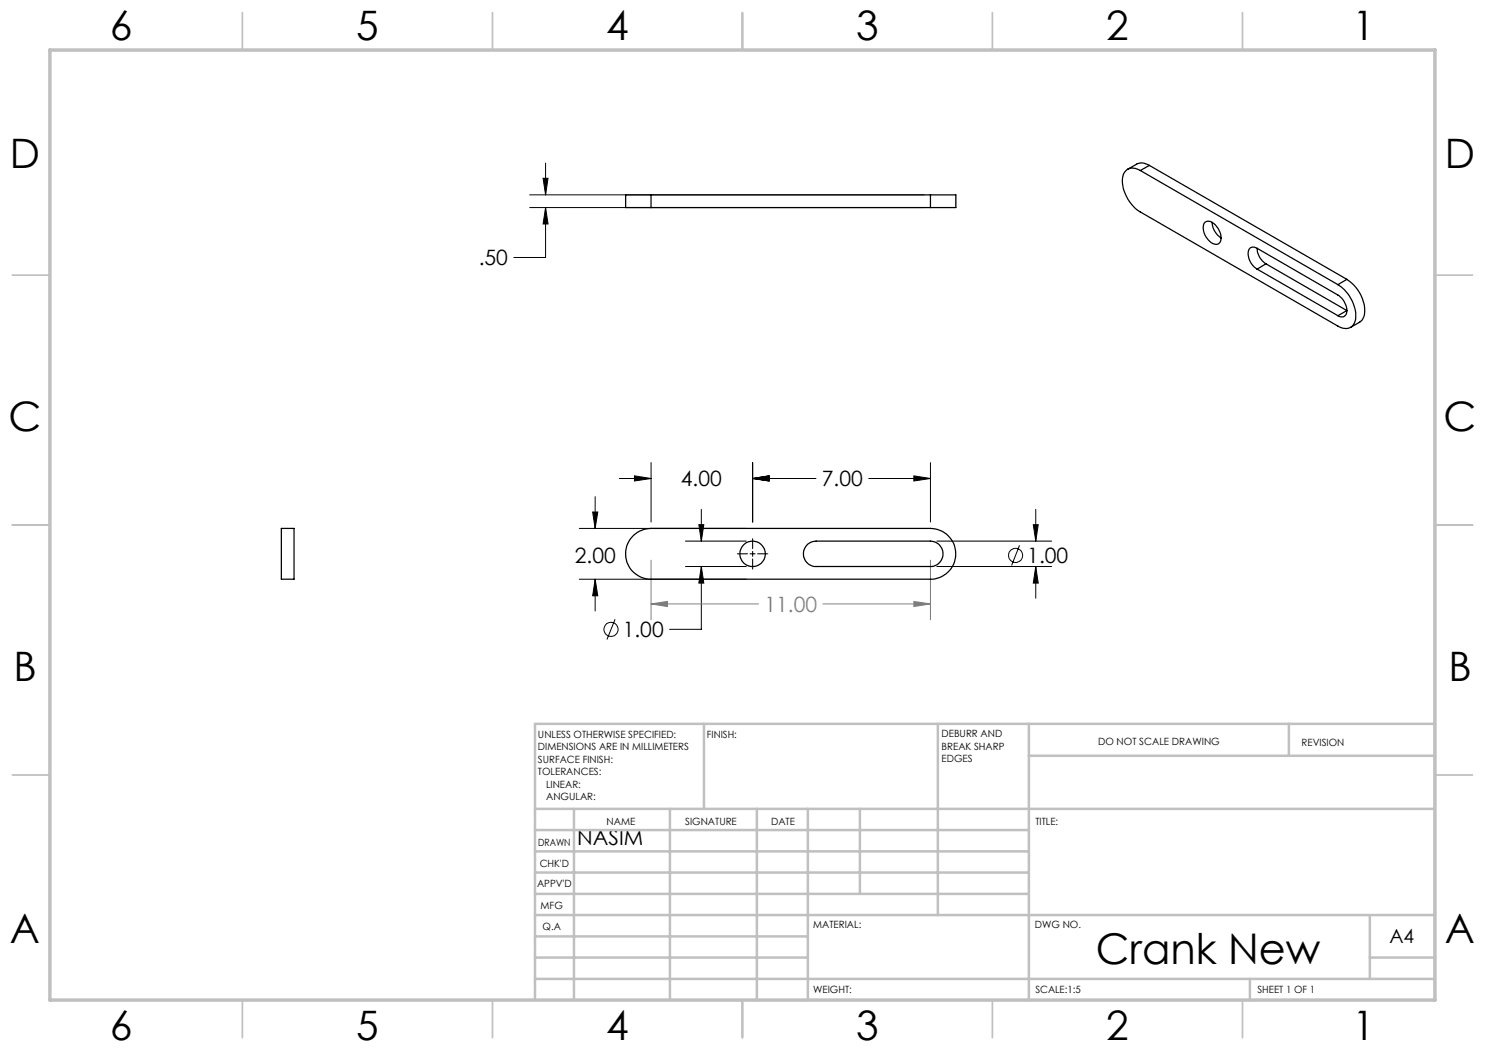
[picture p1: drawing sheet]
<svg xmlns="http://www.w3.org/2000/svg" width="297mm" height="210mm" viewBox="0 0 297 210" stroke-linecap="round" stroke-linejoin="round" font-family="sans-serif">
<g fill="none" stroke="#000" stroke-width=".2">
<path d="M105.9 39h78.9M108.6 35.7h1l-.5 3.3zM109.1 32.6v6.4M105.9 41.5h78.9M109.1 41.5v10h-6.3M109.1 41.5l.5 3.3h-1zM119 99.3v6.4M123.9 95.7h6.3M126.9 95.2l3.3 .5-3.3 .5zM130.2 92.5v11.9M150.5 92.5v11.9M150.5 95.7h12.7"/>
<path d="M150.5 95.7l3.3-.5v1zM173.7 95.7h12.4M182.8 95.2l3.3 .5-3.3 .5zM186.1 92.5v11.9M115.9 105.7h33.4M115.9 115.8h33.4M118.5 102.4h1.1l-.6 3.3zM119 115.8v6.4M119 115.8l.6 3.4h-1.1zM137.1 113.3h12.2M137.1 108.2h12.2M139.8 104.9h1l-.5 3.3z"/>
<path d="M140.3 113.3v12.6h-6.4M140.3 101.9v6.3M140.3 113.3l.5 3.3h-1zM147.5 110.8h2M150 110.8h1M150.5 107.7v2M150.5 110.3v1M150.5 111.8v2M151.5 110.8h2.1M187.4 113.3h22.9M187.4 108.2h22.9M203.9 109.1l-1.6 4"/>
<path d="M206.7 104.9h.9l-.4 3.3zM207.2 101.9v6.3M207.2 113.3v6.4M207.2 113.3l.4 3.3h-.9zM123 123.9l-1.6 4"/>
<circle cx="203.1" cy="111.1" r="1.41"/>
<circle cx="122.2" cy="125.9" r="1.41"/>
</g>
<path d="M130.2 112v12M186.1 112v12M130.2 120.8l3.3-.5v1zM130.2 120.8h21.5M164.6 120.8h21.5M182.8 120.3l3.3 .5-3.3 .5z" fill="none" stroke="#808080" stroke-width=".2"/>
<g fill="none" stroke="#c0c0c0" stroke-width=".35">
<path d="M48.5 2.5v7.5M98.5 2.5v7.5M148.5 2.5v7.5M198.5 2.5v7.5M248.5 2.5v7.5M2.5 55h7.5M287 55h7.5M2.5 105h7.5M287 105h7.5M2.5 155h7.5M287 155h7.5M48.5 200v7.5"/>
<path d="M98.5 200v7.5M148.5 200v7.5M198.5 200v7.5M248.5 200v7.5"/>
</g>
<g fill="none" stroke="#c0c0c0" stroke-width=".5">
<path d="M140.8 144.8v17M187.6 144.8v38.2M205.8 144.8v55.2M205.8 151.2h81.2M257.8 144.8v6.4M287 144.8h-180v55.2M107 161.8h180M107 178.8h98.8M107 174.5h98.8M107 170.3h98.8M107 166h98.8M114.8 161.8v38.2"/>
<path d="M134 161.8v38.2M151.4 161.8v38.2M161.6 161.8v38.2M172 161.8v17M107 195.8h180M107 191.5h54.6M107 187.3h54.6M107 183h180M250 195.8v4.2M274 191.5h13M274 183v12.8"/>
</g>
<path d="M10 10h277v190h-277z" fill="none" stroke="#c0c0c0" stroke-width=".7"/>
<path d="M207.2 113.3l.4 3.3h-.9zM206.7 104.9h.9l-.4 3.3zM140.3 113.3l.5 3.3h-1zM139.8 104.9h1l-.5 3.3zM118.5 102.4h1.1l-.6 3.3zM119 115.8l.6 3.4h-1.1zM182.8 95.2l3.3 .5-3.3 .5zM150.5 95.7l3.3-.5v1zM150.5 95.7l3.3-.5v1zM126.9 95.2l3.3 .5-3.3 .5zM108.6 35.7h1l-.5 3.3zM109.1 41.5l.5 3.3h-1z" fill="#000"/>
<path d="M130.2 120.8l3.3-.5v1zM182.8 120.3l3.3 .5-3.3 .5z" fill="#808080"/>
<g fill="none" stroke="#000" stroke-width=".25">
<path d="M130.2 39h-5.1v2.5h5.1M130.2 39v2.5M130.2 39h55.9M186.1 39h5.1v2.5h-5.1M186.1 39v2.5M228.1 34.1a2.14 2.14 0 0 0-2.3-.4 2.14 2.14 0 0 0-1.3 1.9 7.8 7.8 0 0 0 3.6 6.8l39.5 22.8a2.2 2.2 0 0 0 2.6 .2 2.2 2.2 0 0 0 .9-2.4 7.9 7.9 0 0 0-3.5-6.1M228.1 34.1l39.5 22.8M229.9 33.1a2.42 2.42 0 0 0-2.6-.3l-1.8 1.1M229.9 33.1l-1.8 1M229.9 33.1l39.5 22.8M130.2 41.5h55.9M240.9 44.6a1.56 1.56 0 0 1 2.3 .6 3 3 0 0 1 .7 3.3 1.41 1.41 0 0 1-2.1-.4 3.2 3.2 0 0 1-.9-3.5z"/>
<path d="M242.4 44.5a3.9 3.9 0 0 0 1.8 3.1M251.4 49.7a1.12 1.12 0 0 0-1.3-.1 1.12 1.12 0 0 0-.5 1.3 3.8 3.8 0 0 0 1.8 2.9M251.4 49.7l16.2 9.3a3.8 3.8 0 0 1 1.7 3.8 1.03 1.03 0 0 1-1.7 .3M251.4 49.7a3.9 3.9 0 0 0 1.8 3.1M251.4 53.8l16.2 9.3M253.2 52.8l16.2 9.3-1.8 1M253.2 52.8l-1.8 1M269.4 55.9a7.4 7.4 0 0 1 3.4 7.5l-.7 .9-2 1.2M269.4 55.9l-1.8 1M56.3 105.7h2.5v10.1h-2.5zM126.7 107.1a5.4 5.4 0 0 1 3.5-1.4h55.9a5.1 5.1 0 0 1 5 5.1 5.1 5.1 0 0 1-5 5h-55.9a5.1 5.1 0 0 1-4.7-3.1 5.1 5.1 0 0 1 1.2-5.6zM161.6 108.8l.6-.4 1-.2h22.9a2.54 2.54 0 0 1 2.5 2.6 2.54 2.54 0 0 1-2.5 2.5h-22.9a2.55 2.55 0 0 1-2.4-1.7 2.55 2.55 0 0 1 .8-2.8z"/>
<circle cx="150.5" cy="110.8" r="2.55"/>
</g>
<text font-size="8.5" x="219.1" y="192.7">Crank New</text>
<g font-size="8.1">
<text x="22" y="8">6</text>
<text x="71.2" y="8">5</text>
<text x="121.2" y="8">4</text>
<text x="171.3" y="8">3</text>
<text x="221.3" y="8">2</text>
<text x="270.5" y="8">1</text>
<text x="2" y="33.6">D</text>
<text x="289" y="33.6">D</text>
<text x="1.7" y="86.1">C</text>
<text x="288.7" y="86.1">C</text>
<text x="2.7" y="136.1">B</text>
<text x="289.7" y="136.1">B</text>
<text x="2" y="188.6">A</text>
<text x="289" y="188.6">A</text>
<text x="22" y="208">6</text>
<text x="71.2" y="208">5</text>
<text x="121.2" y="208">4</text>
<text x="171.3" y="208">3</text>
<text x="221.3" y="208">2</text>
<text x="270.5" y="208">1</text>
</g>
<g font-size="4.2">
<text x="95.7" y="53.1">.50</text>
<text x="136.2" y="97.3">4.00</text>
<text x="164.4" y="97.3">7.00</text>
<text x="115" y="112.6">2.00</text>
<text x="205.5" y="112.6">1.00</text>
<text x="124.5" y="127.4">1.00</text>
<text x="115.5" y="169">NASIM</text>
</g>
<text font-size="4.2" fill="#808080" x="152.9" y="122.4">11.00</text>
<text font-size="3.9" x="277.9" y="188.5">A4</text>
<g font-size="2">
<text x="107.6" y="147.6">UNLESS OTHERWISE SPECIFIED:</text>
<text x="141.4" y="147.6">FINISH:</text>
<text x="188.3" y="147.5">DEBURR AND</text>
<text x="188.3" y="150">BREAK SHARP</text>
<text x="219.6" y="149">DO NOT SCALE DRAWING</text>
<text x="260.3" y="149.2">REVISION</text>
<text x="107.6" y="150.1">DIMENSIONS ARE IN MILLIMETERS</text>
<text x="107.6" y="152.6">SURFACE FINISH:</text>
<text x="107.6" y="155.1">TOLERANCES:</text>
<text x="188.3" y="152.5">EDGES</text>
<text x="109.2" y="157.6">LINEAR:</text>
<text x="109.2" y="160.1">ANGULAR:</text>
<text x="121.3" y="165">NAME</text>
<text x="137" y="164.9">SIGNATURE</text>
<text x="154.2" y="164.9">DATE</text>
<text x="207.1" y="164.9">TITLE:</text>
<text x="107.6" y="169.1">DRAWN</text>
<text x="107.9" y="173.3">CHK'D</text>
<text x="107.4" y="177.4">APPV'D</text>
<text x="108.1" y="181.8">MFG</text>
<text x="108.5" y="186">Q.A</text>
<text x="162.6" y="185.5">MATERIAL:</text>
<text x="207" y="185.5">DWG NO.</text>
<text x="162.6" y="198.5">WEIGHT:</text>
<text x="207.1" y="198.6">SCALE:1:5</text>
<text x="251.5" y="198.6">SHEET 1 OF 1</text>
</g>
</svg>
